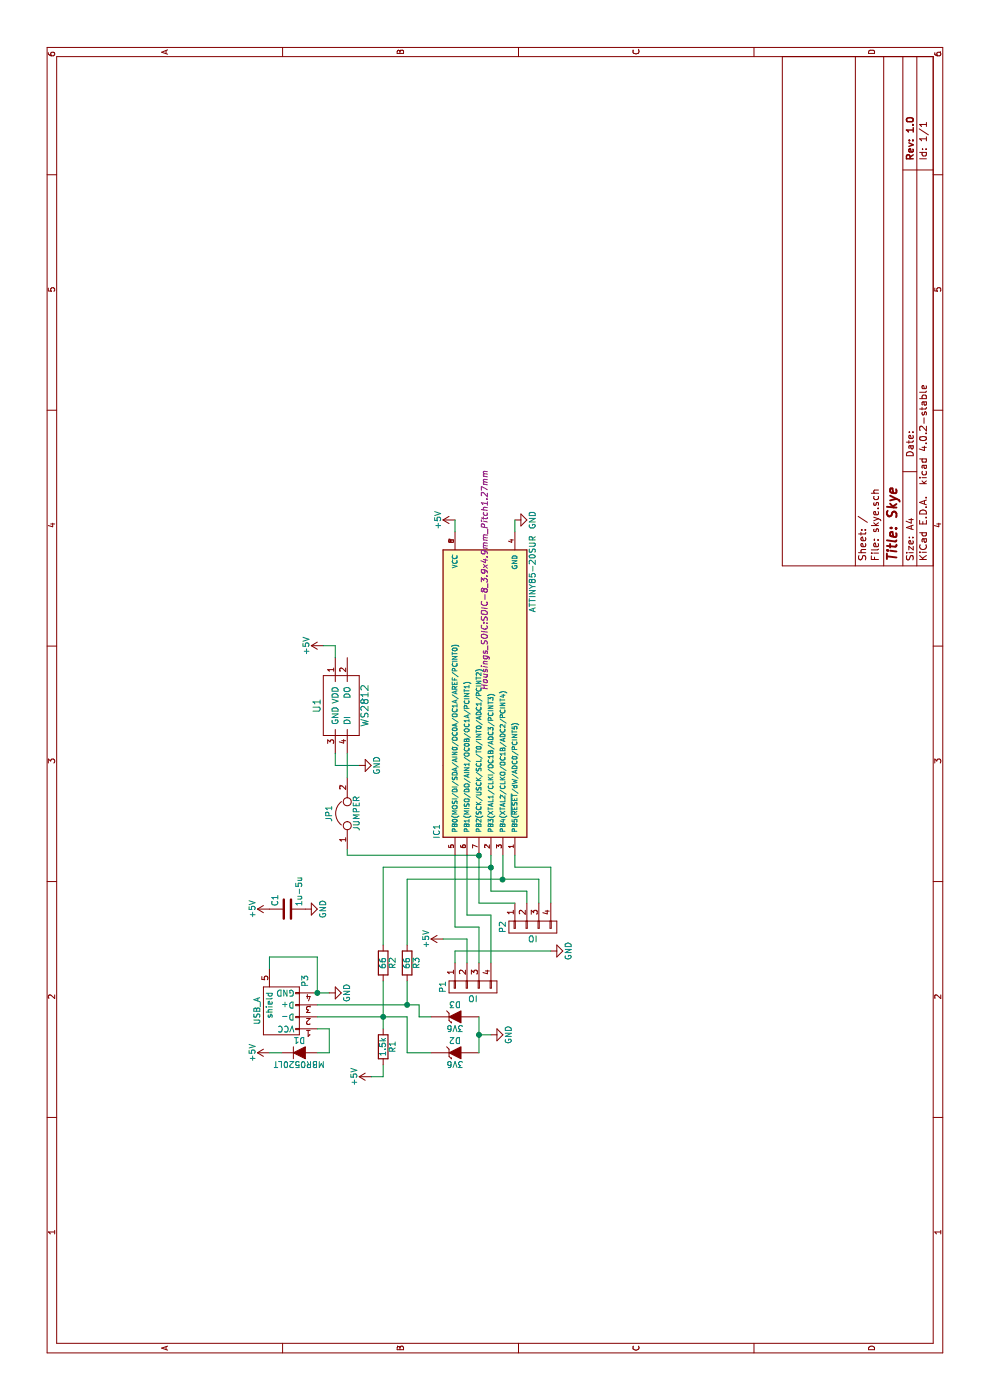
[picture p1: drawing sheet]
EESchema Schematic File Version 2
LIBS:power
LIBS:device
LIBS:transistors
LIBS:conn
LIBS:linear
LIBS:regul
LIBS:74xx
LIBS:cmos4000
LIBS:adc-dac
LIBS:memory
LIBS:xilinx
LIBS:microcontrollers
LIBS:dsp
LIBS:microchip
LIBS:analog_switches
LIBS:motorola
LIBS:texas
LIBS:intel
LIBS:audio
LIBS:interface
LIBS:digital-audio
LIBS:philips
LIBS:display
LIBS:cypress
LIBS:siliconi
LIBS:opto
LIBS:atmel
LIBS:contrib
LIBS:valves
LIBS:skye-cache
EELAYER 25 0
EELAYER END
$Descr A4 11693 8268
encoding utf-8
Sheet 1 1
Title "Skye"
Date ""
Rev "1.0"
Comp ""
Comment1 ""
Comment2 ""
Comment3 ""
Comment4 ""
$EndDescr
$Comp
L GND #PWR01
U 1 1
P 5300 3700
F 0 "#PWR01" H 5300 3450 50  0001 C CNN
F 1 "GND" H 5300 3550 50  0000 C CNN
F 2 "" H 5300 3700 50  0000 C CNN
F 3 "" H 5300 3700 50  0000 C CNN
	1    5300 3700
	1    0    0    -1  
$EndComp
$Comp
L ATTINY85-S IC1
U 1 1
P 5900 4050
F 0 "IC1" H 4750 4450 50  0000 C CNN
F 1 "ATTINY85-20SUR" H 6900 3650 50  0000 C CNN
F 2 "Housings_SOIC:SOIC-8_3.9x4.9mm_Pitch1.27mm" H 6850 4050 50  0000 C CIN
F 3 "" H 5900 4050 50  0000 C CNN
	1    5900 4050
	1    0    0    -1  
$EndComp
$Comp
L R R3
U 1 1
P 3650 3400
F 0 "R3" V 3730 3400 50  0000 C CNN
F 1 "66" V 3650 3400 50  0000 C CNN
F 2 "Resistors_SMD:R_0603" V 3580 3400 50  0001 C CNN
F 3 "" H 3650 3400 50  0000 C CNN
	1    3650 3400
	0    1    1    0   
$EndComp
$Comp
L R R2
U 1 1
P 3650 3200
F 0 "R2" V 3730 3200 50  0000 C CNN
F 1 "66" V 3650 3200 50  0000 C CNN
F 2 "Resistors_SMD:R_0603" V 3580 3200 50  0001 C CNN
F 3 "" H 3650 3200 50  0000 C CNN
	1    3650 3200
	0    1    1    0   
$EndComp
$Comp
L GND #PWR02
U 1 1
P 3400 2750
F 0 "#PWR02" H 3400 2500 50  0001 C CNN
F 1 "GND" H 3400 2600 50  0000 C CNN
F 2 "" H 3400 2750 50  0000 C CNN
F 3 "" H 3400 2750 50  0000 C CNN
	1    3400 2750
	1    0    0    -1  
$EndComp
$Comp
L +5V #PWR03
U 1 1
P 2900 2250
F 0 "#PWR03" H 2900 2100 50  0001 C CNN
F 1 "+5V" H 2900 2390 50  0000 C CNN
F 2 "" H 2900 2250 50  0000 C CNN
F 3 "" H 2900 2250 50  0000 C CNN
	1    2900 2250
	1    0    0    -1  
$EndComp
$Comp
L D D1
U 1 1
P 2900 2500
F 0 "D1" H 2900 2600 50  0000 C CNN
F 1 "MBR0520LT" H 2900 2400 50  0000 C CNN
F 2 "Diodes_SMD:SOD-123" H 2900 2500 50  0001 C CNN
F 3 "" H 2900 2500 50  0000 C CNN
	1    2900 2500
	0    1    1    0   
$EndComp
$Comp
L +5V #PWR04
U 1 1
P 3850 3700
F 0 "#PWR04" H 3850 3550 50  0001 C CNN
F 1 "+5V" H 3850 3840 50  0000 C CNN
F 2 "" H 3850 3700 50  0000 C CNN
F 3 "" H 3850 3700 50  0000 C CNN
	1    3850 3700
	1    0    0    -1  
$EndComp
$Comp
L GND #PWR05
U 1 1
P 3750 4600
F 0 "#PWR05" H 3750 4350 50  0001 C CNN
F 1 "GND" H 3750 4450 50  0000 C CNN
F 2 "" H 3750 4600 50  0000 C CNN
F 3 "" H 3750 4600 50  0000 C CNN
	1    3750 4600
	1    0    0    -1  
$EndComp
$Comp
L GND #PWR06
U 1 1
P 7350 4300
F 0 "#PWR06" H 7350 4050 50  0001 C CNN
F 1 "GND" H 7350 4150 50  0000 C CNN
F 2 "" H 7350 4300 50  0000 C CNN
F 3 "" H 7350 4300 50  0000 C CNN
	1    7350 4300
	1    0    0    -1  
$EndComp
$Comp
L +5V #PWR07
U 1 1
P 7350 3800
F 0 "#PWR07" H 7350 3650 50  0001 C CNN
F 1 "+5V" H 7350 3940 50  0000 C CNN
F 2 "" H 7350 3800 50  0000 C CNN
F 3 "" H 7350 3800 50  0000 C CNN
	1    7350 3800
	1    0    0    -1  
$EndComp
$Comp
L CONN_01X04 P2
U 1 1
P 3950 4450
F 0 "P2" H 3950 4700 50  0000 C CNN
F 1 "IO" V 4050 4450 50  0000 C CNN
F 2 "Pin_Headers:Pin_Header_Straight_1x04" H 3950 4450 50  0001 C CNN
F 3 "" H 3950 4450 50  0000 C CNN
	1    3950 4450
	-1   0    0    -1  
$EndComp
$Comp
L R R1
U 1 1
P 2950 3200
F 0 "R1" V 3030 3200 50  0000 C CNN
F 1 "1.5k" V 2950 3200 50  0000 C CNN
F 2 "Resistors_SMD:R_0603" V 2880 3200 50  0001 C CNN
F 3 "" H 2950 3200 50  0000 C CNN
	1    2950 3200
	0    1    1    0   
$EndComp
$Comp
L +5V #PWR08
U 1 1
P 2700 3100
F 0 "#PWR08" H 2700 2950 50  0001 C CNN
F 1 "+5V" H 2700 3240 50  0000 C CNN
F 2 "" H 2700 3100 50  0000 C CNN
F 3 "" H 2700 3100 50  0000 C CNN
	1    2700 3100
	1    0    0    -1  
$EndComp
$Comp
L USB_A P3
U 1 1
P 3300 2350
F 0 "P3" H 3500 2150 50  0000 C CNN
F 1 "USB_A" H 3250 2550 50  0000 C CNN
F 2 "usb-PCB:usb-PCB" V 3250 2250 50  0001 C CNN
F 3 "" V 3250 2250 50  0000 C CNN
	1    3300 2350
	1    0    0    -1  
$EndComp
$Comp
L +5V #PWR09
U 1 1
P 4100 2250
F 0 "#PWR09" H 4100 2100 50  0001 C CNN
F 1 "+5V" H 4100 2390 50  0000 C CNN
F 2 "" H 4100 2250 50  0000 C CNN
F 3 "" H 4100 2250 50  0000 C CNN
	1    4100 2250
	1    0    0    -1  
$EndComp
$Comp
L C C1
U 1 1
P 4100 2400
F 0 "C1" H 4125 2500 50  0000 L CNN
F 1 "1u-5u" H 4125 2300 50  0000 L CNN
F 2 "Capacitors_SMD:C_0603" H 4138 2250 50  0001 C CNN
F 3 "" H 4100 2400 50  0000 C CNN
	1    4100 2400
	1    0    0    -1  
$EndComp
$Comp
L GND #PWR010
U 1 1
P 4100 2550
F 0 "#PWR010" H 4100 2300 50  0001 C CNN
F 1 "GND" H 4100 2400 50  0000 C CNN
F 2 "" H 4100 2550 50  0000 C CNN
F 3 "" H 4100 2550 50  0000 C CNN
	1    4100 2550
	1    0    0    -1  
$EndComp
$Comp
L CONN_01X04 P1
U 1 1
P 3450 3950
F 0 "P1" H 3450 4200 50  0000 C CNN
F 1 "IO" V 3550 3950 50  0000 C CNN
F 2 "Pin_Headers:Pin_Header_Straight_1x04" H 3450 3950 50  0001 C CNN
F 3 "" H 3450 3950 50  0000 C CNN
	1    3450 3950
	-1   0    0    -1  
$EndComp
$Comp
L WS2812 U1
U 1 1
P 5800 2850
F 0 "U1" H 5800 3050 60  0000 C CNN
F 1 "WS2812" H 5800 2650 60  0000 C CNN
F 2 "LEDs:LED_WS2812B-PLCC4" H 5800 2800 60  0001 C CNN
F 3 "" H 5800 2800 60  0000 C CNN
	1    5800 2850
	1    0    0    -1  
$EndComp
$Comp
L GND #PWR011
U 1 1
P 5300 3000
F 0 "#PWR011" H 5300 2750 50  0001 C CNN
F 1 "GND" H 5300 2850 50  0000 C CNN
F 2 "" H 5300 3000 50  0000 C CNN
F 3 "" H 5300 3000 50  0000 C CNN
	1    5300 3000
	1    0    0    -1  
$EndComp
$Comp
L +5V #PWR012
U 1 1
P 6300 2700
F 0 "#PWR012" H 6300 2550 50  0001 C CNN
F 1 "+5V" H 6300 2840 50  0000 C CNN
F 2 "" H 6300 2700 50  0000 C CNN
F 3 "" H 6300 2700 50  0000 C CNN
	1    6300 2700
	1    0    0    -1  
$EndComp
$Comp
L JUMPER JP1
U 1 1
P 4900 2900
F 0 "JP1" H 4900 3050 50  0000 C CNN
F 1 "JUMPER" H 4900 2820 50  0000 C CNN
F 2 "Connect:GS2" H 4900 2900 50  0001 C CNN
F 3 "" H 4900 2900 50  0000 C CNN
	1    4900 2900
	1    0    0    -1  
$EndComp
$Comp
L ZENER D2
U 1 1
P 2900 3800
F 0 "D2" H 2900 3900 50  0000 C CNN
F 1 "3V6" H 2900 3700 50  0000 C CNN
F 2 "Diodes_SMD:SOD-323" H 2900 3800 50  0001 C CNN
F 3 "" H 2900 3800 50  0000 C CNN
	1    2900 3800
	0    1    1    0   
$EndComp
Wire Wire Line
	3400 2650 3400 2750
Wire Wire Line
	3100 3200 3500 3200
Wire Wire Line
	2900 2250 2900 2350
Wire Wire Line
	3100 2650 3100 2750
Wire Wire Line
	3100 2750 2900 2750
Wire Wire Line
	2900 2750 2900 2650
Wire Wire Line
	7250 3800 7350 3800
Wire Wire Line
	7350 4300 7250 4300
Wire Wire Line
	3650 3800 3750 3800
Wire Wire Line
	3650 3900 3850 3900
Wire Wire Line
	3850 3900 3850 3700
Wire Wire Line
	3650 4000 3950 4000
Wire Wire Line
	3950 4000 3950 3800
Wire Wire Line
	3950 3800 4550 3800
Wire Wire Line
	3650 4100 4050 4100
Wire Wire Line
	4050 4100 4050 3900
Wire Wire Line
	4050 3900 4550 3900
Wire Wire Line
	4250 4100 4550 4100
Wire Wire Line
	4250 4100 4250 4400
Wire Wire Line
	4550 4200 4350 4200
Wire Wire Line
	4350 3400 4350 4500
Wire Wire Line
	3800 3200 4450 3200
Wire Wire Line
	4450 3200 4450 4100
Connection ~ 4450 4100
Wire Wire Line
	3800 3400 4350 3400
Connection ~ 4350 4200
Connection ~ 3200 3200
Wire Wire Line
	2700 3100 2700 3200
Wire Wire Line
	2700 3200 2800 3200
Wire Wire Line
	3750 3800 3750 4600
Wire Wire Line
	3600 2250 3700 2250
Wire Wire Line
	3700 2250 3700 2650
Wire Wire Line
	3700 2650 3400 2650
Connection ~ 3400 2650
Wire Wire Line
	4550 4300 4450 4300
Wire Wire Line
	4450 4300 4450 4600
Wire Wire Line
	4150 4000 4150 4300
Wire Wire Line
	4150 4000 4550 4000
Wire Wire Line
	4250 4400 4150 4400
Wire Wire Line
	4350 4500 4150 4500
Wire Wire Line
	4450 4600 4150 4600
Wire Wire Line
	5400 2800 5300 2800
Wire Wire Line
	5300 2800 5300 3000
Wire Wire Line
	5400 2900 5200 2900
Wire Wire Line
	6200 2800 6300 2800
Wire Wire Line
	6300 2800 6300 2700
Wire Wire Line
	4600 2900 4550 2900
Wire Wire Line
	4550 2900 4550 4000
Connection ~ 4550 4000
Connection ~ 3300 3400
Wire Wire Line
	3300 3400 3500 3400
$Comp
L ZENER D3
U 1 1
P 3200 3800
F 0 "D3" H 3200 3900 50  0000 C CNN
F 1 "3V6" H 3200 3700 50  0000 C CNN
F 2 "Diodes_SMD:SOD-323" H 3200 3800 50  0001 C CNN
F 3 "" H 3200 3800 50  0000 C CNN
	1    3200 3800
	0    1    1    0   
$EndComp
Wire Wire Line
	3200 2650 3200 3400
Wire Wire Line
	3300 2650 3300 3500
Wire Wire Line
	3300 3500 3200 3500
Wire Wire Line
	3200 3500 3200 3600
Wire Wire Line
	3200 3400 2900 3400
Wire Wire Line
	2900 3400 2900 3600
Wire Wire Line
	3200 4000 2900 4000
Wire Wire Line
	3050 4000 3050 4100
Connection ~ 3050 4000
$Comp
L GND #PWR013
U 1 1
P 3050 4100
F 0 "#PWR013" H 3050 3850 50  0001 C CNN
F 1 "GND" H 3050 3950 50  0000 C CNN
F 2 "" H 3050 4100 50  0000 C CNN
F 3 "" H 3050 4100 50  0000 C CNN
	1    3050 4100
	1    0    0    -1  
$EndComp
$EndSCHEMATC
